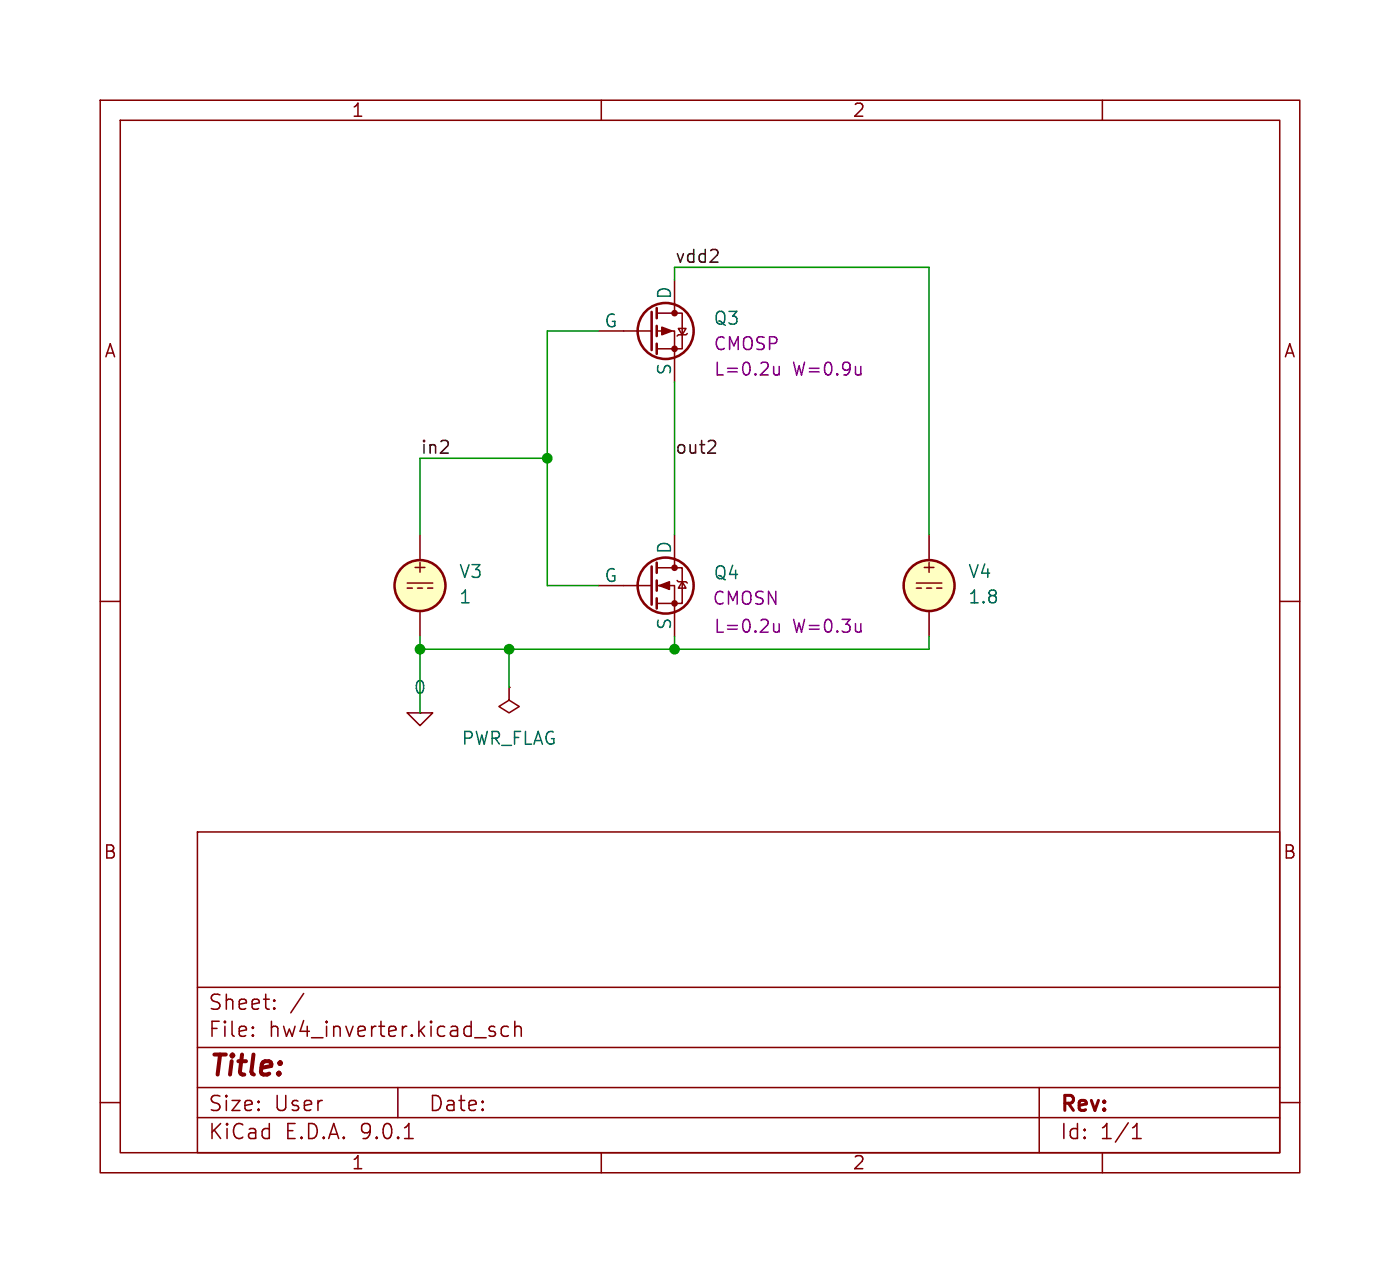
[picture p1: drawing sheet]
<svg xmlns="http://www.w3.org/2000/svg" width="140mm" height="127mm" viewBox="0 0 140 127" stroke-linecap="round" stroke-linejoin="round" font-family="sans-serif">
<g fill="none" stroke="#840000" stroke-width=".15">
<path d="M10 10h119.7v107h-119.7zM12 12h115.7v103h-115.7zM60 10v2M110 10v2M59.7 33h5.3M65.5 31.2h2.6v3.6h-2.6M65.5 33h1.8v5.1M67.3 27.9v3.3M67.7 32.8h.8l-.4 .6zM68.6 33.3l-.1 .1h-.8l-.1 .1M40.6 58.2h2.6M40.6 58.7h.5"/>
<path d="M41.7 58.7h.5M41.9 53.3v2.6M42.7 58.7h.5M59.7 58.4h5.3M65.5 56.6h2.6v3.6h-2.6M65.5 58.4h1.8v5.1M67.3 53.3v3.3M67.6 57.9l.1 .1h.8l.1 .2M68.1 58l.4 .7h-.8zM91.4 58.2h2.6M91.4 58.7h.5M92.5 58.7h.5"/>
<path d="M92.7 53.3v2.6M93.5 58.7h.5M10 60h2M40.6 71.1h2.6l-1.3 1.3zM41.9 71.1h.1M41.9 61v2.5M50.8 68.6v1.3l1 .6-1 .6-1-.6 1-.6M50.8 68.6h.1M92.7 61v2.5M127.7 60h2M19.7 83h108v32h-108zM19.7 98.5h108"/>
<path d="M27.4 99.8v.1M27.4 99.8h-.1l.1 .1M30.3 99.1l-1.3 1.9M10 110h2M19.7 111.5h108M19.7 108.5h108M19.7 104.5h108M25.2 103.2l.1 .1-.1 .1M25.2 103.2v.1v.1M25.2 102.5v.1M25.2 103.2v.2M25.2 102.5h.1l-.1 .1"/>
<path d="M27.4 100.5v.1v.1M27.4 100.5l-.1 .1 .1 .1M27.4 100.5v.2M39.7 108.5v3M40.4 113.6h.8M49 102.9l.4 .1v.2l-.2 .2h-.3M49 102.4l.4 .1M50.7 102.5l-.4-.1-.3 .3v.4l.2 .2 .1 .1 .4-.1M51.4 102.5a.37 .37 0 0 1 .6 .1v.8M51.4 101.9v1.5M60 115v2M103.7 108.5v6.5"/>
<path d="M110 115v2M113 113.6h.9M113 112.5l.4-.4v1.5M127.7 110h2"/>
</g>
<g fill="#ffffc2" stroke="#ffffc2" stroke-width=".1">
<circle cx="41.9" cy="58.4" r="2.54"/>
<circle cx="92.7" cy="58.4" r="2.54"/>
</g>
<g fill="none" stroke="#840000" stroke-width=".25">
<path d="M65 31.1v3.8M65.5 30.7v1.1M65.5 32.5v1M65.5 34.3v1M65 56.5v3.8M65.5 56.1v1.1M65.5 57.9v1M65.5 59.7v1"/>
<circle cx="66.4" cy="33" r="2.79"/>
<circle cx="41.9" cy="58.4" r="2.54"/>
<circle cx="66.4" cy="58.4" r="2.79"/>
<circle cx="92.7" cy="58.4" r="2.54"/>
</g>
<g fill="#840000" stroke="#840000" stroke-width=".15">
<path d="M66 32.6l1.1 .4-1.1 .4z"/>
<path d="M65.8 58.4l1-.4v.8z"/>
<circle cx="67.3" cy="31.2" r=".25"/>
<circle cx="67.3" cy="34.8" r=".25"/>
<circle cx="67.3" cy="56.6" r=".25"/>
<circle cx="67.3" cy="60.2" r=".25"/>
</g>
<path d="M77.2 36.6l.1 .7a.34 .34 0 0 0 .4 0M77.7 36.6v.8M85.9 36.6v.8M85.9 37.3l-.2 .1M77.2 62.2l.1 .8a.34 .34 0 0 0 .4-.1M77.7 62.2v.9M85.9 62.2v.9M85.9 62.9l-.2 .2" fill="none" stroke="#840084" stroke-width=".15"/>
<path d="M71.3 44a.34 .34 0 0 1 0 .5l-.7 .7h.8" fill="none" stroke="#0f0f0f" stroke-width=".15"/>
<path d="M59.7 33h-5.1v25.4h5.1M67.3 27.9v-1.2h25.4v26.6M67.3 38.1v15.2M54.6 45.7h-12.7v7.6M41.9 63.5v7.6M50.8 64.8v3.8M67.3 63.5v1.3M92.7 63.5v1.3h-50.8" fill="none" stroke="#009600" stroke-width=".15"/>
<g fill="#009600" stroke="#009600" stroke-width=".15">
<circle cx="50.8" cy="64.8" r=".46"/>
<circle cx="54.6" cy="45.7" r=".46"/>
<circle cx="67.3" cy="64.8" r=".46"/>
<circle cx="41.9" cy="64.8" r=".46"/>
</g>
<text font-size="2.8" fill="#840000" x="20.7" y="107.9">Title:</text>
<g font-size="2.1" fill="#840000">
<text x="20.7" y="101">Sheet:</text>
<text x="20.7" y="103.7">File:</text>
<text x="26.8" y="103.7">hw4_inverter.kicad_sch</text>
<text x="20.7" y="113.9">KiCad</text>
<text x="20.7" y="111.1">Size:</text>
<text x="27.4" y="111.1">User</text>
<text x="28.4" y="113.9">E.D.A.</text>
<text x="36" y="113.9">9.0.1</text>
<text x="42.7" y="111.1">Date:</text>
<text x="105.7" y="111.3">Rev:</text>
<text x="105.7" y="113.9">Id:</text>
<text x="109.8" y="113.9">1/1</text>
</g>
<g font-size="1.8" fill="#840000">
<text x="35" y="11.9">1</text>
<text x="85" y="11.9">2</text>
<text x="10.3" y="35.9">A</text>
<text x="128" y="35.9">A</text>
<text x="41" y="57.4">+</text>
<text x="91.8" y="57.4">+</text>
<text x="10.3" y="85.9">B</text>
<text x="128" y="85.9">B</text>
<text x="35" y="116.9">1</text>
<text x="85" y="116.9">2</text>
</g>
<g font-size="1.8" fill="#006464">
<text x="67.1" y="29.9" transform="rotate(-90 67.1 29.9)">D</text>
<text x="60.2" y="32.8">G</text>
<text x="71.1" y="32.6">Q3</text>
<text x="67.1" y="37.5" transform="rotate(-90 67.1 37.5)">S</text>
<text x="45.7" y="57.9">V3</text>
<text x="60.2" y="58.2">G</text>
<text x="67.1" y="55.3" transform="rotate(-90 67.1 55.3)">D</text>
<text x="71.1" y="58">Q4</text>
<text x="96.5" y="57.9">V4</text>
<text x="45.7" y="60.4">1</text>
<text x="67.1" y="62.9" transform="rotate(-90 67.1 62.9)">S</text>
<text x="96.5" y="60.4">1.8</text>
<text x="41.2" y="69.4">0</text>
<text x="46" y="74.5">PWR_FLAG</text>
</g>
<g font-size="1.8" fill="#0f0f0f">
<text x="67.3" y="26.3">vdd2</text>
<text x="41.9" y="45.4">in2</text>
<text x="67.3" y="45.4">out2</text>
</g>
<g font-size="1.8" fill="#840084">
<text x="71.1" y="35.2">CMOSP</text>
<text x="71.2" y="37.7">L=0.2u</text>
<text x="79.1" y="37.7">W=0.9u</text>
<text x="71" y="60.6">CMOSN</text>
<text x="71.2" y="63.3">L=0.2u</text>
<text x="79.1" y="63.3">W=0.3u</text>
</g>
</svg>
